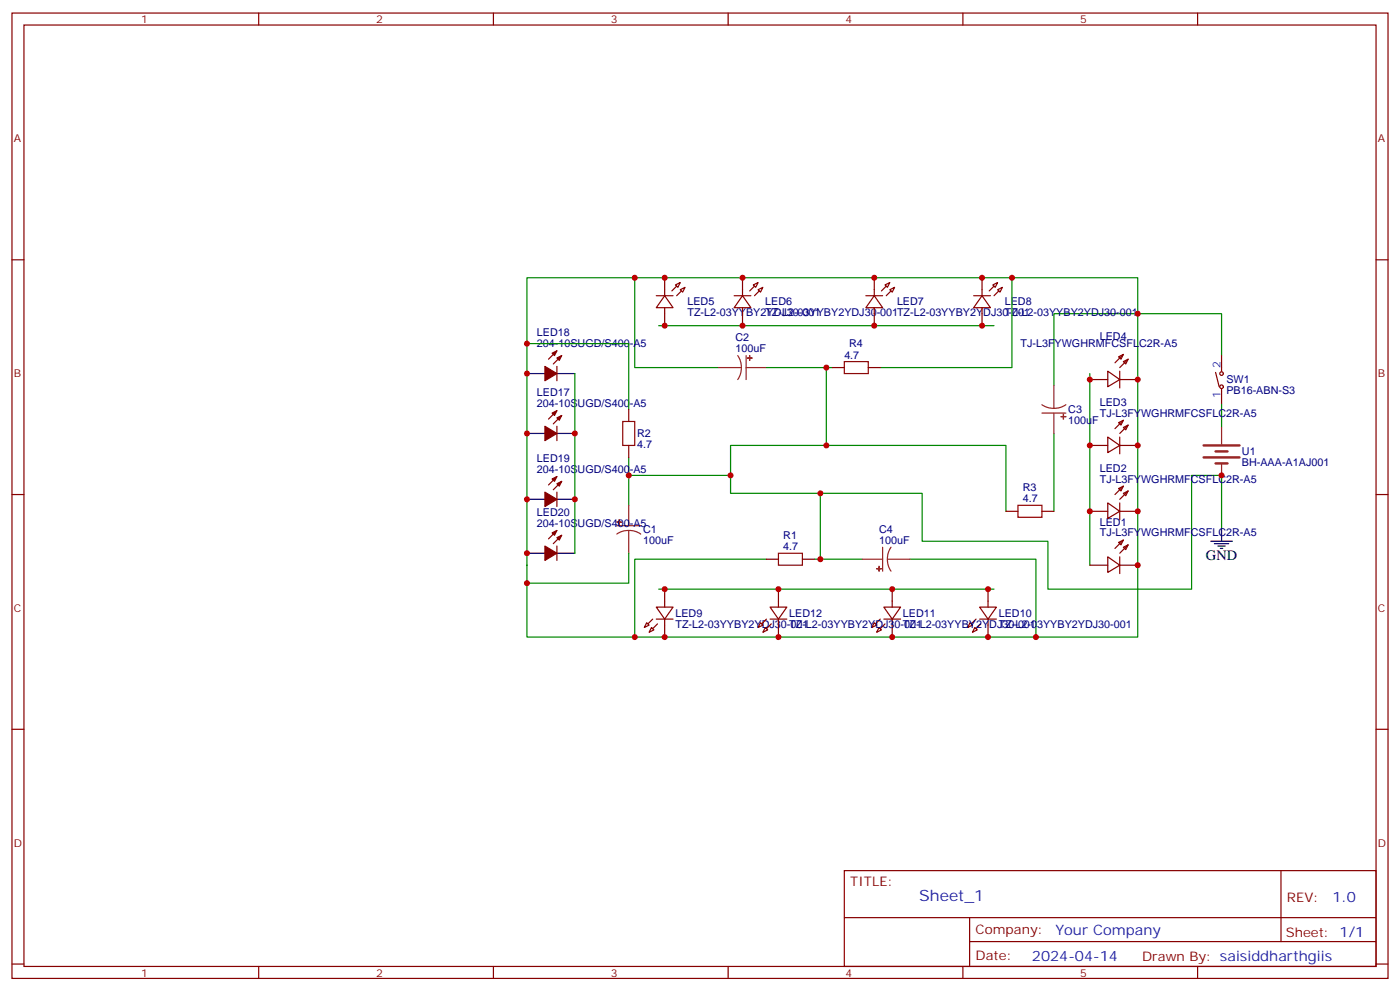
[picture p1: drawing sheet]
<svg xmlns="http://www.w3.org/2000/svg" width="412mm" height="292mm" viewBox="0 0 412 292" stroke-linecap="round" stroke-linejoin="round" font-family="sans-serif">
<g fill="none" stroke="#870000" stroke-width=".35">
<path d="M3.5 3.8h405.4v284.4h-405.4zM7.1 7.4h398.2v277.3h-398.2zM76.2 3.8v3.6M145.3 3.8v3.6M214.5 3.8v3.6M283.6 3.8v3.6M352.8 3.8v3.6M3.5 76.5h3.6M405.3 76.5h3.6M193.3 87.1h5M195.8 87.1l2.5 3.5h-5zM195.8 81.8v5.3"/>
<path d="M195.8 90.6v5.3M199 83.9l1.4-.7-.7 1.4zM200.4 85.3l1.4-.7-.7 1.4zM216.3 87.1h4.9M218.7 87.1l2.5 3.5h-4.9zM218.7 81.8v5.3M218.7 90.6v5.3M221.9 83.9l1.4-.7-.7 1.4zM223.3 85.3l1.4-.7-.7 1.4zM255.1 87.1h4.9M257.5 87.1l2.5 3.5h-4.9zM257.5 81.8v5.3"/>
<path d="M257.5 90.6v5.3M260.7 83.9l1.4-.7-.7 1.4zM262.1 85.3l1.4-.7-.7 1.4zM286.8 87.1h4.9M289.3 87.1l2.4 3.5h-4.9zM289.3 81.8v5.3M289.3 90.6v5.3M292.5 83.9l1.4-.7-.7 1.4zM293.9 85.3l1.4-.7-.7 1.4zM164 107.9v4.2M164 103.3l-2.4 2.5M165.5 104.7l-2.5 2.5"/>
<path d="M245.2 108.3h3.5M255.8 108.3h3.5M321 111.8h5.3M326.3 109.3l3.5 2.5-3.5 2.1zM329.5 105.1l1.4-.7-.7 1.4zM329.8 111.8h5.3M329.8 109.3v5M330.9 106.5l1.4-.7-.7 1.4zM330.9 104.4l-2.5 2.5M332.3 105.8l-2.5 2.5M358.1 109.7l1 4.2M359.8 104.7v4.6"/>
<path d="M359.8 114.6v4.3M164 121l-2.4 2.4M164 125.6v4.2M165.5 122.4l-2.5 2.4M185.2 120.6v3.5M185.2 131.2v3.5M321 131.2h5.3M326.3 128.7l3.5 2.5-3.5 2.1zM329.5 124.5l1.4-.7-.7 1.4zM329.8 128.7v5M329.8 131.2h5.3M330.9 125.9l1.4-.7-.7 1.4z"/>
<path d="M330.9 123.8l-2.5 2.5M332.3 125.2l-2.5 2.5M3.5 145.7h3.6M164 145v4.2M164 140.4l-2.4 2.4M164 156.2l-2.4 2.5M165.5 141.8l-2.5 2.5M165.5 157.7l-2.5 2.4M296.3 150.6h3.6M306.9 150.6h3.5M321 150.6h5.3M326.3 148.1l3.5 2.5-3.5 2.1z"/>
<path d="M329.5 159.8l1.4-.7-.7 1.4zM329.5 143.9l1.4-.7-.7 1.4zM329.8 148.1v5M329.8 150.6h5.3M330.9 145.3l1.4-.7-.7 1.4zM330.9 159.1l-2.5 2.4M330.9 143.2l-2.5 2.5M332.3 144.6l-2.5 2.5M405.3 145.7h3.6M164 160.8v4.3M193.3 178.8h5l-2.5 3.6zM195.8 173.5v5.3"/>
<path d="M225.8 164.7h3.5M226.8 178.8h5l-2.5 3.6zM229.3 173.5v5.3M236.4 164.7h3.5M260.3 178.8h5l-2.5 3.6zM262.8 173.5v5.3M288.6 178.8h4.9l-2.5 3.6zM291 173.5v5.3M321 166.5h5.3M326.3 164l3.5 2.5-3.5 2.1zM329.8 164v4.9M329.8 166.5h5.3"/>
<path d="M330.9 161.2l1.4-.7-.7 1.4zM332.3 160.5l-2.5 2.4M190.5 183.4l.7 .7-1.4 .7zM191.9 184.8l.7 .7-1.4 .7zM193.3 182.4h5M195.8 182.4v5.2M224 183.4l.7 .7-1.4 .7zM225.4 184.8l.7 .7-1.4 .7zM226.8 182.4h5M229.3 182.4v5.2M257.5 183.4l.7 .7-1.4 .7zM258.9 184.8l.7 .7-1.4 .7z"/>
<path d="M260.3 182.4h5M262.8 182.4v5.2M285.8 183.4l.7 .7-1.5 .7zM287.2 184.8l.7 .7-1.4 .7zM288.6 182.4h4.9M291 182.4v5.2M3.5 214.8h3.6M405.3 214.8h3.6M248.7 256.4h156.6v28.3h-156.6zM377.3 256.5v20.8M248.7 270.3h156.5M285.6 277.3h119.6"/>
<path d="M285.6 270.3v14.1M3.5 284h3.6M76.2 284.7v3.5M145.3 284.7v3.5M214.5 284.7v3.5M283.6 284.7v3.5M352.8 284.7v3.5M405.3 284h3.6"/>
<circle cx="359.8" cy="110" r=".53"/>
<circle cx="359.8" cy="113.9" r=".53"/>
</g>
<g fill="none" stroke="#008700" stroke-width=".35">
<path d="M155.2 81.8h179.9v105.8h-179.9zM187 81.8v26.5h24.7M194 95.9h98.8M298.1 81.8v26.5h-38.8M155.2 101.2h30v19.4M169.3 110v52.9M225.8 108.3h19.4M243.4 108.3v22.9M321 110v56.5M359.8 104.7v-12.3h-49.4v21.2M359.8 118.9v7M185.2 134.7v14.1"/>
<path d="M310.4 127.7v22.9M185.2 140h30M241.7 145.3v19.4M296.3 150.6v-19.4h-81.1v14.1h56.4v14.1h37.1v14.1h42.3v-33.5h8.8v15.9M185.2 162.9v8.9h-30M194 173.5h98.8M225.8 164.7h-38.8v22.9M239.9 164.7h14.1M268.1 164.7h37.1v22.9"/>
</g>
<g fill="none" stroke="#000" stroke-width=".35">
<path d="M155.2 110h5.3M164 110h5.3M155.2 127.7h5.3M164 127.7h5.3M155.2 147.1h5.3M164 147.1h5.3M356.7 159.4h6.3M359.8 155.9v3.5M155.2 162.9h5.3M164 162.9h5.3M357.7 160.1h4.2M358.8 160.8h2.1"/>
<path d="M359.5 161.5h.7"/>
</g>
<g fill="none" stroke="#8c2424" stroke-width=".35">
<path d="M211.7 108.3h6.7M217.3 104.7l.8 1.7 .3 1.9M218.4 108.3l-.3 1.8-.8 1.7M219.8 108.3h6M219.8 104.7v7.1M306.9 119.2l1.7 .8 1.8 .3M310.4 113.6v6.7M314 119.2l-1.7 .8-1.9 .3M306.9 121.7h7.1M310.4 121.7v6M359.8 125.9v4.9M359.8 136.5v3.5"/>
<path d="M181.7 154.8h7M185.2 156.2l1.9 .3 1.6 .8M185.2 156.2l-1.8 .3-1.7 .8M185.2 148.8v6M185.2 156.2v6.7M254 164.7h6M260 161.2v7M261.4 164.7l.2 1.9 .9 1.6M261.4 164.7h6.7M262.5 161.2l-.9 1.7-.2 1.8"/>
</g>
<path d="M354.5 134.7h10.6M354.5 131.2h10.6M358.1 136.5h3.5M358.1 133h3.5" fill="none" stroke="#8c2424" stroke-width=".71"/>
<g fill="#8c2424" stroke="#8c2424" stroke-width=".35">
<path d="M181.7 153.8h1.4z"/>
<path d="M182.4 153.1v1.4z"/>
<path d="M220.8 104.7v1.5z"/>
<path d="M220.1 105.4l1.4 .1z"/>
<path d="M312.6 122.7h1.4z"/>
<path d="M313.2 122l.1 1.4z"/>
<path d="M258.9 166.8l.1 1.4z"/>
<path d="M258.2 167.5h1.4z"/>
</g>
<g fill="#870000" stroke="#870000" stroke-width=".35">
<path d="M160.5 125.6l3.5 2.1-3.5 2.1z"/>
<path d="M164 123.1l1.5-.7-.8 1.4z"/>
<path d="M162.6 121.7l1.4-.7-.7 1.4z"/>
<path d="M160.5 107.9l3.5 2.1-3.5 2.1z"/>
<path d="M164 105.4l1.5-.7-.8 1.5z"/>
<path d="M162.6 104l1.4-.7-.7 1.4z"/>
<path d="M160.5 145l3.5 2.1-3.5 2.1z"/>
<path d="M164 142.5l1.5-.7-.8 1.4z"/>
<path d="M162.6 141.1l1.4-.7-.7 1.4z"/>
<path d="M160.5 160.8l3.5 2.1-3.5 2.2z"/>
<path d="M164 158.4l1.5-.7-.8 1.4z"/>
<path d="M162.6 157l1.4-.8-.7 1.5z"/>
<path d="M197.9 85.7l1.4-1.4z"/>
<path d="M199.3 87.1l1.4-1.4z"/>
<path d="M220.8 85.7l1.4-1.4z"/>
<path d="M222.2 87.1l1.5-1.4z"/>
<path d="M259.6 85.7l1.5-1.4z"/>
<path d="M261.1 87.1l1.4-1.4z"/>
<path d="M291.4 85.7l1.4-1.4z"/>
<path d="M292.8 87.1l1.4-1.4z"/>
<path d="M193.7 183.8l-1.4 1.4z"/>
<path d="M192.3 182.4l-1.4 1.4z"/>
<path d="M288.9 183.8l-1.4 1.4z"/>
<path d="M287.5 182.4l-1.4 1.4z"/>
<path d="M260.7 183.8l-1.4 1.4z"/>
<path d="M259.3 182.4l-1.4 1.4z"/>
<path d="M227.2 183.8l-1.4 1.4z"/>
<path d="M225.8 182.4l-1.4 1.4z"/>
</g>
<path d="M248.7 106.5h7.1v3.5h-7.1zM183.4 124.1h3.6v7.1h-3.6zM299.9 148.8h7v3.6h-7zM229.3 162.9h7.1v3.6h-7.1z" fill="none" stroke="#a10000" stroke-width=".35"/>
<g fill="#c00">
<circle cx="187" cy="81.8" r=".88"/>
<circle cx="305.2" cy="187.6" r=".88"/>
<circle cx="335.1" cy="92.4" r=".88"/>
<circle cx="359.8" cy="140" r=".88"/>
<circle cx="155.2" cy="171.8" r=".88"/>
<circle cx="155.2" cy="147.1" r=".88"/>
<circle cx="155.2" cy="110" r=".88"/>
<circle cx="155.2" cy="162.9" r=".88"/>
<circle cx="335.1" cy="166.5" r=".88"/>
<circle cx="321" cy="150.6" r=".88"/>
<circle cx="335.1" cy="150.6" r=".88"/>
<circle cx="321" cy="131.2" r=".88"/>
<circle cx="335.1" cy="131.2" r=".88"/>
<circle cx="321" cy="111.8" r=".88"/>
<circle cx="335.1" cy="111.8" r=".88"/>
<circle cx="195.8" cy="95.9" r=".88"/>
<circle cx="195.8" cy="81.8" r=".88"/>
<circle cx="218.7" cy="95.9" r=".88"/>
<circle cx="218.7" cy="81.8" r=".88"/>
<circle cx="257.5" cy="81.8" r=".88"/>
<circle cx="257.5" cy="95.9" r=".88"/>
<circle cx="289.3" cy="81.8" r=".88"/>
<circle cx="289.3" cy="95.9" r=".88"/>
<circle cx="195.8" cy="187.6" r=".88"/>
<circle cx="195.8" cy="173.5" r=".88"/>
<circle cx="291" cy="187.6" r=".88"/>
<circle cx="291" cy="173.5" r=".88"/>
<circle cx="262.8" cy="187.6" r=".88"/>
<circle cx="262.8" cy="173.5" r=".88"/>
<circle cx="229.3" cy="187.6" r=".88"/>
<circle cx="229.3" cy="173.5" r=".88"/>
<circle cx="169.3" cy="147.1" r=".88"/>
<circle cx="155.2" cy="101.2" r=".88"/>
<circle cx="215.2" cy="140" r=".88"/>
<circle cx="185.2" cy="140" r=".88"/>
<circle cx="187" cy="187.6" r=".88"/>
<circle cx="241.7" cy="164.7" r=".88"/>
<circle cx="241.7" cy="145.3" r=".88"/>
<circle cx="298.1" cy="81.8" r=".88"/>
<circle cx="243.4" cy="131.2" r=".88"/>
<circle cx="243.4" cy="108.3" r=".88"/>
<circle cx="169.3" cy="127.7" r=".88"/>
<circle cx="155.2" cy="127.7" r=".88"/>
</g>
<text font-size="4.6" fill="#00f" x="270.8" y="265.5">Sheet_1</text>
<text font-size="4.2" x="355.2" y="165.1">GND</text>
<g font-size="4.2" fill="#00f">
<text x="392.5" y="265.7">1.0</text>
<text x="310.9" y="275.3">Your Company</text>
<text x="304" y="283.1">2024-04-14</text>
</g>
<g font-size="3.9" fill="#800">
<text x="250.5" y="261">TITLE:</text>
<text x="379.1" y="265.7">REV:</text>
<text x="287.4" y="275.2">Company:</text>
<text x="378.7" y="275.8">Sheet: 1/1</text>
<text x="287.4" y="282.9">Date:</text>
<text x="336.4" y="283">Drawn By: saisiddharthgiis</text>
</g>
<g font-size="3.2" fill="#800">
<text x="41.6" y="6.8">1</text>
<text x="110.8" y="6.8">2</text>
<text x="179.9" y="6.8">3</text>
<text x="249.1" y="6.8">4</text>
<text x="318.2" y="6.8">5</text>
<text x="4.1" y="41.9">A</text>
<text x="405.9" y="41.9">A</text>
<text x="4.1" y="111.1">B</text>
<text x="405.9" y="111.1">B</text>
<text x="4.1" y="180.2">C</text>
<text x="405.9" y="180.2">C</text>
<text x="4.1" y="249.4">D</text>
<text x="405.9" y="249.4">D</text>
<text x="41.6" y="287.7">1</text>
<text x="110.8" y="287.7">2</text>
<text x="179.9" y="287.7">3</text>
<text x="249.1" y="287.7">4</text>
<text x="318.2" y="287.7">5</text>
</g>
<g font-size="3.2" fill="#000080">
<text x="202.5" y="90">LED5</text>
<text x="225.4" y="90">LED6</text>
<text x="264.2" y="90">LED7</text>
<text x="296" y="90">LED8</text>
<text x="202.5" y="93.2">TZ-L2-03YYBY2YDJ30-001</text>
<text x="225.4" y="93.2">TZ-L2-03YYBY2YDJ30-001TZ-L2-03YYBY2YDJ30-001</text>
<text x="296" y="93.2">TZ-L2-03YYBY2YDJ30-001</text>
<text x="158.2" y="99.1">LED18</text>
<text x="216.6" y="100.5">C2</text>
<text x="324" y="100.1">LED4</text>
<text x="158.2" y="102.3">204-10SUGD/S400-A5</text>
<text x="216.6" y="103.7">100uF</text>
<text x="248.7" y="105.9">4.7</text>
<text x="250.1" y="102.2">R4</text>
<text x="300.6" y="102.3">TJ-L3FYWGHRMFCSFLC2R-A5</text>
<text x="361.2" y="112.9">SW1</text>
<text x="158.2" y="119.9">204-10SUGD/S400-A5</text>
<text x="158.2" y="116.7">LED17</text>
<text x="324" y="119.5">LED3</text>
<text x="361.2" y="116.1">PB16-ABN-S3</text>
<text x="314.7" y="124.9">100uF</text>
<text x="314.7" y="121.7">C3</text>
<text x="324" y="122.7">TJ-L3FYWGHRMFCSFLC2R-A5</text>
<text x="187.7" y="128.8">R2</text>
<text x="158.2" y="136.1">LED19</text>
<text x="187.7" y="132">4.7</text>
<text x="365.8" y="137.3">BH-AAA-A1AJ001</text>
<text x="365.8" y="134.1">U1</text>
<text x="158.2" y="139.3">204-10SUGD/S400-A5</text>
<text x="324" y="142.1">TJ-L3FYWGHRMFCSFLC2R-A5</text>
<text x="324" y="138.9">LED2</text>
<text x="301.3" y="147.8">4.7</text>
<text x="301.3" y="144.6">R3</text>
<text x="158.2" y="155.2">204-10SUGD/S400-A5</text>
<text x="158.2" y="152">LED20</text>
<text x="324" y="154.8">LED1</text>
<text x="189.4" y="160.2">100uF</text>
<text x="189.4" y="157">C1</text>
<text x="230.7" y="161.9">4.7</text>
<text x="230.7" y="158.7">R1</text>
<text x="259" y="160.1">100uF</text>
<text x="259" y="156.9">C4</text>
<text x="324" y="158">TJ-L3FYWGHRMFCSFLC2R-A5</text>
<text x="199" y="184.9">TZ-L2-03YYBY2YDJ30-001</text>
<text x="199" y="181.7">LED9</text>
<text x="232.5" y="184.9">TZ-L2-03YYBY2YDJ30-001</text>
<text x="232.5" y="181.7">LED12</text>
<text x="266" y="184.9">TZ-L2-03YYBY2YDJ30-001</text>
<text x="266" y="181.7">LED11</text>
<text x="294.2" y="184.9">TZ-L2-03YYBY2YDJ30-001</text>
<text x="294.2" y="181.7">LED10</text>
</g>
<g font-size="3.2" fill="#00f">
<text x="359.5" y="108.3" transform="rotate(-90 359.5 108.3)">2</text>
<text x="359.5" y="117.3" transform="rotate(-90 359.5 117.3)">1</text>
</g>
</svg>
